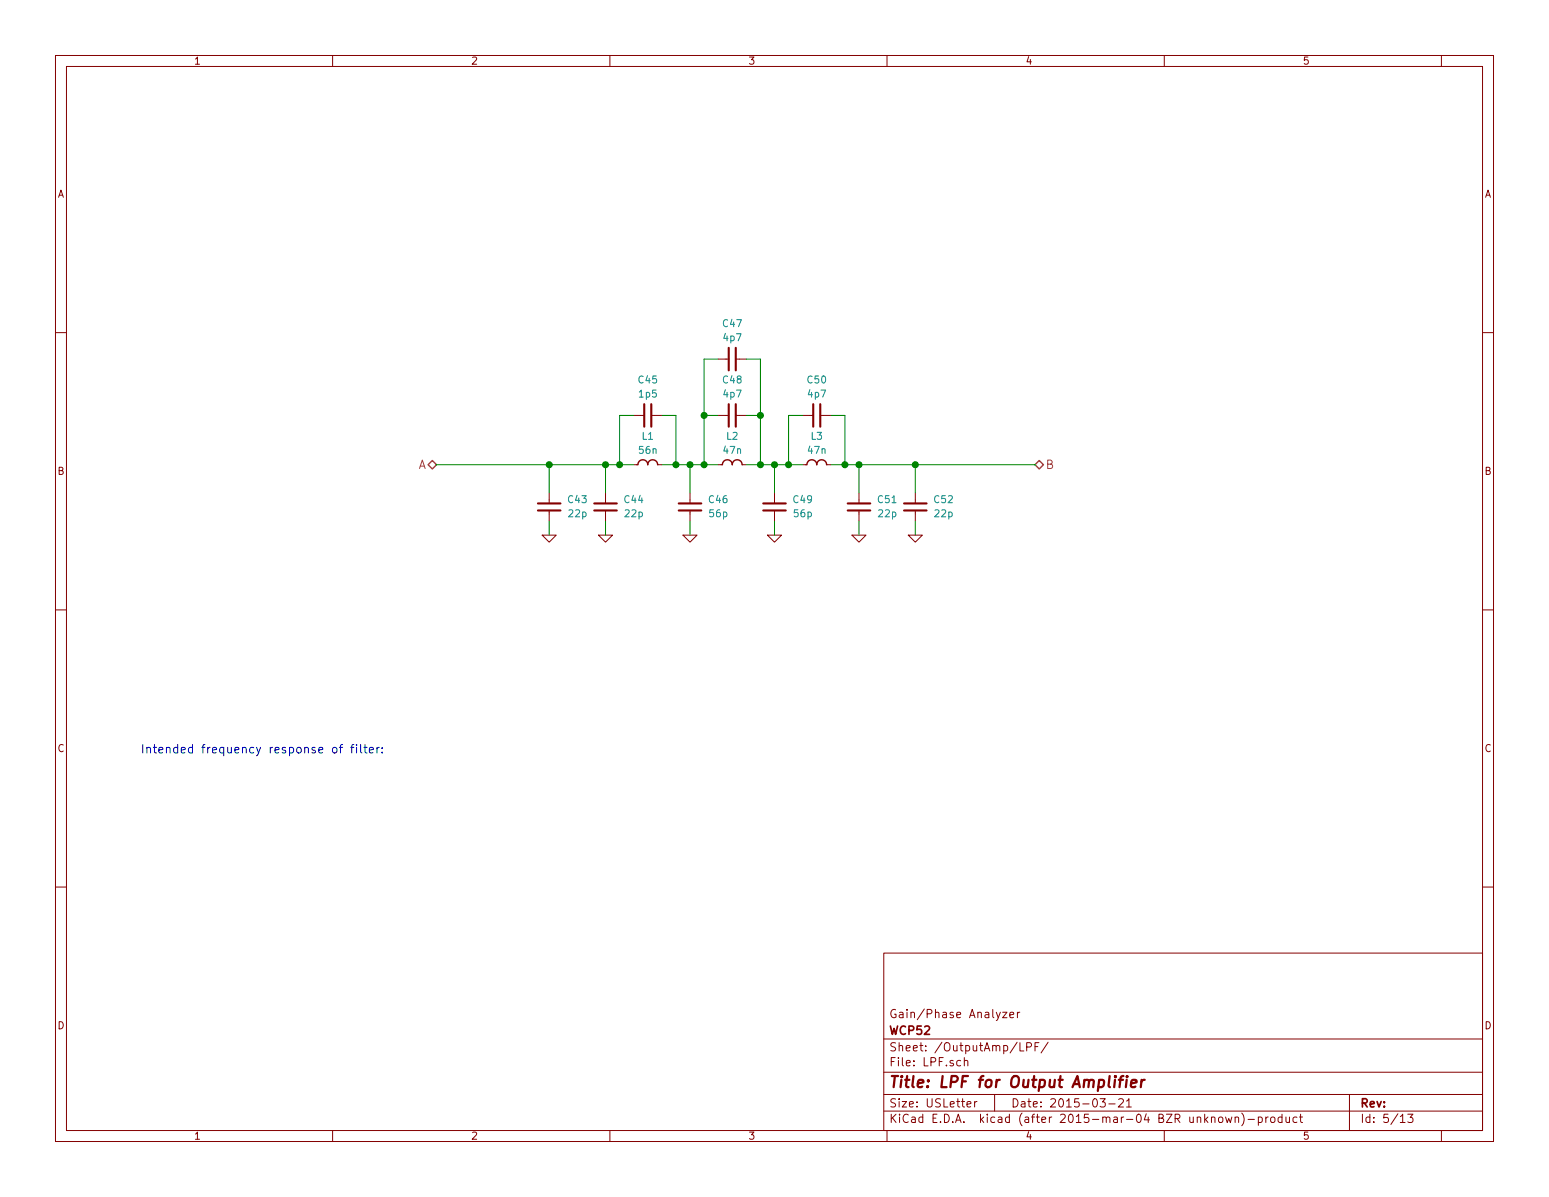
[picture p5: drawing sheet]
<svg xmlns="http://www.w3.org/2000/svg" width="279mm" height="216mm" viewBox="0 0 279 216" stroke-linecap="round" stroke-linejoin="round" font-family="sans-serif">
<g fill="none" stroke="#840000" stroke-width=".18">
<path d="M10 10h259.4v195.9h-259.4zM12 12h255.4v191.9h-255.4zM60 10v2M110 10v2M160 10v2M210 10v2M260 10v2M10 60h2M267.4 60h2M114.3 74.9h1.9M117.5 74.9h1.9M129.5 74.9h1.9"/>
<path d="M129.5 64.8h1.9M132.7 74.9h1.9M132.7 64.8h1.9M144.8 74.9h1.9M148 74.9h1.9M97.8 96.5h2.5l-1.2 1.3zM99.1 88.9v1.9M99.1 92.1v1.9M107.9 96.5h2.6l-1.3 1.3zM109.2 88.9v1.9M109.2 92.1v1.9M114.3 83.8h.8"/>
<path d="M118.6 83.8h.8M123.2 96.5h2.5l-1.2 1.3zM124.5 88.9v1.9M124.5 92.1v1.9M129.5 83.8h.8M133.9 83.8h.7M138.4 96.5h2.6l-1.3 1.3zM139.7 88.9v1.9M139.7 92.1v1.9M144.8 83.8h.7M149.1 83.8h.8M153.7 96.5h2.5l-1.3 1.3z"/>
<path d="M154.9 88.9v1.9M154.9 92.1v1.9M163.8 96.5h2.6l-1.3 1.3zM165.1 88.9v1.9M165.1 92.1v1.9M10 110h2M267.4 110h2M10 160h2M267.4 160h2M159.4 171.9h108v32h-108zM159.4 197.4h108M159.4 193.4h108"/>
<path d="M159.4 187.4h108M173.3 191.3h-.5l-.2 .2v.6l.2 .2 .5-.1M173.9 191.4l.2-.1h.4l.1 1M173.9 190.8v1.5M174.4 199.2l.7-.2v-.2l-.4-.1-.3 .2 .1 .7h.6M175.8 198.7v1M176.2 198.7l-.4 .3M179.4 197.4v3M180.8 182.6h.8l-.8 1h.8M182.1 183.1l.8-.2-.1-.2-.4-.1-.3 .2 .1 .7h.6M183.5 182.6v1M183.9 182.6l-.4 .3"/>
<path d="M184 188.1v1.5h.7M185.2 188.8h.7l.2-.2-.1-.4-.2-.1h-.6v1.5M186.7 188.8h.5M187.4 188.1h-.7v1.5M189.1 188l-1.3 1.9M198.4 198.2h1l-.5 .6 .4 .1v.6l-.2 .2-.7-.2M200 199.1h1.1M201.8 198.3l.6-.1 .2 .4-.9 1.1h.9M203.2 198.6l.4-.4v1.5M203.2 199.7h.9M243.4 197.4v6.5M60 203.9v2"/>
<path d="M110 203.9v2M159.4 200.4h108M160 203.9v2M210 203.9v2M219.9 201.6l.2-.1 .4 .1 .1 .6-.2 .2-.3 .1-.2-.2zM221.1 201.5l.3 1 .2-.7 .3 .7 .3-1M222.8 201.6l.2-.1h.4v1M222.8 201.5v1M224 200.8a1.71 1.71 0 0 1 0 2.2M225.1 201.9h1.2M227 201.5h.4l.3 .3-.1 .6h-.6M227 201.5v1.5"/>
<path d="M228.3 201.5v1M228.8 201.5l-.5 .3M229.3 201.6l.2-.1 .4 .1 .1 .6-.2 .2-.3 .1-.2-.2zM231.2 201.5h-.4l-.3 .3 .1 .5 .2 .2 .4-.1M231.2 201v1.5M232 201.5v.9l.4 .1 .2-.2M232.6 201.5v1M233.9 201.5h-.4l-.3 .3 .1 .5 .2 .2 .4-.1M234.4 201.5h.5M234.6 201v1.3l.3 .2M252.6 202.5h.8M253.9 201h1l-.5 .5 .4 .2v.6l-.2 .2-.7-.2"/>
<path d="M260 203.9v2"/>
</g>
<path d="M201.8 194.8h.8M202.6 194.1l-.3 .1-.2 .2-.2 1.7M203.2 194.8l-.1 1.3M203.3 194.1v.2l.1-.1-.1-.1v.2M204 195.4l1-.2v-.4h-.6l-.3 .2-.1 1 .2 .1 .6-.1M205.9 194.8l-.1 1.3M206.5 194.8a.54 .54 0 0 0-.6 .3" fill="none" stroke="#840000" stroke-width=".41"/>
<path d="M77.2 83.8l.8-.7 .7 .7-.7 .8zM186.7 83.8l.8-.7 .7 .7-.7 .8z" fill="none" stroke="#848400" stroke-width=".25"/>
<g fill="none" stroke="#840000" stroke-width=".38">
<path d="M116.2 72.9v4.1M117.5 72.9v4.1M131.4 62.7v4.1M131.4 72.9v4.1M132.7 62.7v4.1M132.7 72.9v4.1M146.7 72.9v4.1M148 72.9v4.1M97 92.1h4.1M97 90.8h4.1M107.2 92.1h4.1M107.2 90.8h4.1"/>
<path d="M122.4 92.1h4.1M122.4 90.8h4.1M137.7 92.1h4M137.7 90.8h4M152.9 92.1h4.1M152.9 90.8h4.1M163.1 92.1h4M163.1 90.8h4"/>
</g>
<path d="M115.1 83.8a.89 .89 0 0 1 .9-.9 .89 .89 0 0 1 .8 .9 .89 .89 0 0 1 .9-.9 .89 .89 0 0 1 .9 .9M130.3 83.8a.89 .89 0 0 1 .9-.9 .89 .89 0 0 1 .9 .9 .89 .89 0 0 1 .9-.9 .89 .89 0 0 1 .9 .9M145.5 83.8a.89 .89 0 0 1 .9-.9 .89 .89 0 0 1 .9 .9 .89 .89 0 0 1 .9-.9 .89 .89 0 0 1 .9 .9" fill="none" stroke="#840000" stroke-width=".25"/>
<g fill="none" stroke="#008400" stroke-width=".18">
<path d="M114.3 74.9h-2.5v8.9M119.4 74.9h2.5v8.9M127 74.9h2.5M129.5 64.8h-2.5v19M134.6 74.9h2.6M134.6 64.8h2.6v19M144.8 74.9h-2.6v8.9M149.9 74.9h2.5v8.9M78.7 83.8h35.6M99.1 83.8v5.1M99.1 94v2.5M109.2 83.8v5.1"/>
<path d="M109.2 94v2.5M119.4 83.8h10.1M124.5 83.8v5.1M124.5 94v2.5M134.6 83.8h10.2M139.7 83.8v5.1M139.7 94v2.5M149.9 83.8h36.8M154.9 83.8v5.1M154.9 94v2.5M165.1 83.8v5.1M165.1 94v2.5"/>
</g>
<g fill="#008400" stroke="#008400" stroke-width=".25">
<circle cx="109.2" cy="83.8" r=".51"/>
<circle cx="154.9" cy="83.8" r=".51"/>
<circle cx="139.7" cy="83.8" r=".51"/>
<circle cx="124.5" cy="83.8" r=".51"/>
<circle cx="111.8" cy="83.8" r=".51"/>
<circle cx="121.9" cy="83.8" r=".51"/>
<circle cx="127" cy="83.8" r=".51"/>
<circle cx="127" cy="74.9" r=".51"/>
<circle cx="137.2" cy="83.8" r=".51"/>
<circle cx="137.2" cy="74.9" r=".51"/>
<circle cx="142.2" cy="83.8" r=".51"/>
<circle cx="152.4" cy="83.8" r=".51"/>
<circle cx="99.1" cy="83.8" r=".51"/>
<circle cx="165.1" cy="83.8" r=".51"/>
</g>
<g fill="none" stroke="#0000c2" stroke-width=".18">
<path d="M61.2 134.8h.6M61.8 134.3l-.3 .1-.1 .1v1.3M63.2 134.8h.6M63.8 134.3l-.3 .1-.1 .1v1.3M64.3 134.3v.1M64.3 134.8v1M65 134.3v1.3l.3 .2M65.6 134.8h.6M65.8 134.3v1.3l.4 .2M66.6 135.3l.8-.1-.1-.3-.4-.1-.3 .2 .1 .7h.6M68 134.8v1M68.4 134.8l-.3 .1-.1 .2"/>
<path d="M68.9 135.7v.1M68.9 134.9v.1"/>
</g>
<text font-size="2.8" fill="#840000" x="160.4" y="196.2">Title: LPF for Output Amplifier</text>
<g font-size="2.1" fill="#848400">
<text x="75.3" y="84.6">A</text>
<text x="188.6" y="84.6">B</text>
</g>
<text font-size="2.1" fill="#0000c2" x="25.4" y="135.9">Intended frequency response of filter:</text>
<g font-size="2.1" fill="#840000">
<text x="160.4" y="183.6">Gain/Phase Analyzer</text>
<text x="160.4" y="189.6">Sheet: /OutputAmp/LPF/</text>
<text x="160.4" y="186.6">WCP52</text>
<text x="160.4" y="192.3">File: LPF.sch</text>
<text x="160.4" y="202.5">KiCad E.D.A. kicad (after 2015-mar-04 BZR unknown)-product</text>
<text x="160.4" y="199.7">Size: USLetter</text>
<text x="182.4" y="199.7">Date: 2015-03-21</text>
<text x="245.4" y="199.7">Rev:</text>
<text x="245.4" y="202.5">Id: 5/13</text>
</g>
<g font-size="1.8" fill="#840000">
<text x="35" y="11.6">1</text>
<text x="85" y="11.6">2</text>
<text x="135" y="11.6">3</text>
<text x="185" y="11.6">4</text>
<text x="235" y="11.6">5</text>
<text x="10.4" y="35.6">A</text>
<text x="267.8" y="35.6">A</text>
<text x="10.4" y="85.6">B</text>
<text x="267.8" y="85.6">B</text>
<text x="10.4" y="135.6">C</text>
<text x="267.8" y="135.6">C</text>
<text x="10.4" y="185.6">D</text>
<text x="267.8" y="185.6">D</text>
<text x="35" y="205.5">1</text>
<text x="85" y="205.5">2</text>
<text x="135" y="205.5">3</text>
<text x="185" y="205.5">4</text>
<text x="235" y="205.5">5</text>
</g>
<g font-size="1.8" fill="#008484">
<text x="130.5" y="59">C47</text>
<text x="130.6" y="61.5">4p7</text>
<text x="115.2" y="69.1">C45</text>
<text x="115.3" y="71.7">1p5</text>
<text x="130.5" y="69.1">C48</text>
<text x="130.6" y="71.7">4p7</text>
<text x="145.7" y="69.1">C50</text>
<text x="145.8" y="71.7">4p7</text>
<text x="115.3" y="81.8">56n</text>
<text x="115.8" y="79.3">L1</text>
<text x="130.6" y="81.8">47n</text>
<text x="131.1" y="79.3">L2</text>
<text x="145.8" y="81.8">47n</text>
<text x="146.3" y="79.3">L3</text>
<text x="102.5" y="90.7">C43</text>
<text x="102.6" y="93.3">22p</text>
<text x="112.7" y="90.7">C44</text>
<text x="112.8" y="93.3">22p</text>
<text x="127.9" y="90.7">C46</text>
<text x="128" y="93.3">56p</text>
<text x="143.2" y="90.7">C49</text>
<text x="143.3" y="93.3">56p</text>
<text x="158.4" y="90.7">C51</text>
<text x="158.5" y="93.3">22p</text>
<text x="168.6" y="90.7">C52</text>
<text x="168.7" y="93.3">22p</text>
</g>
</svg>
